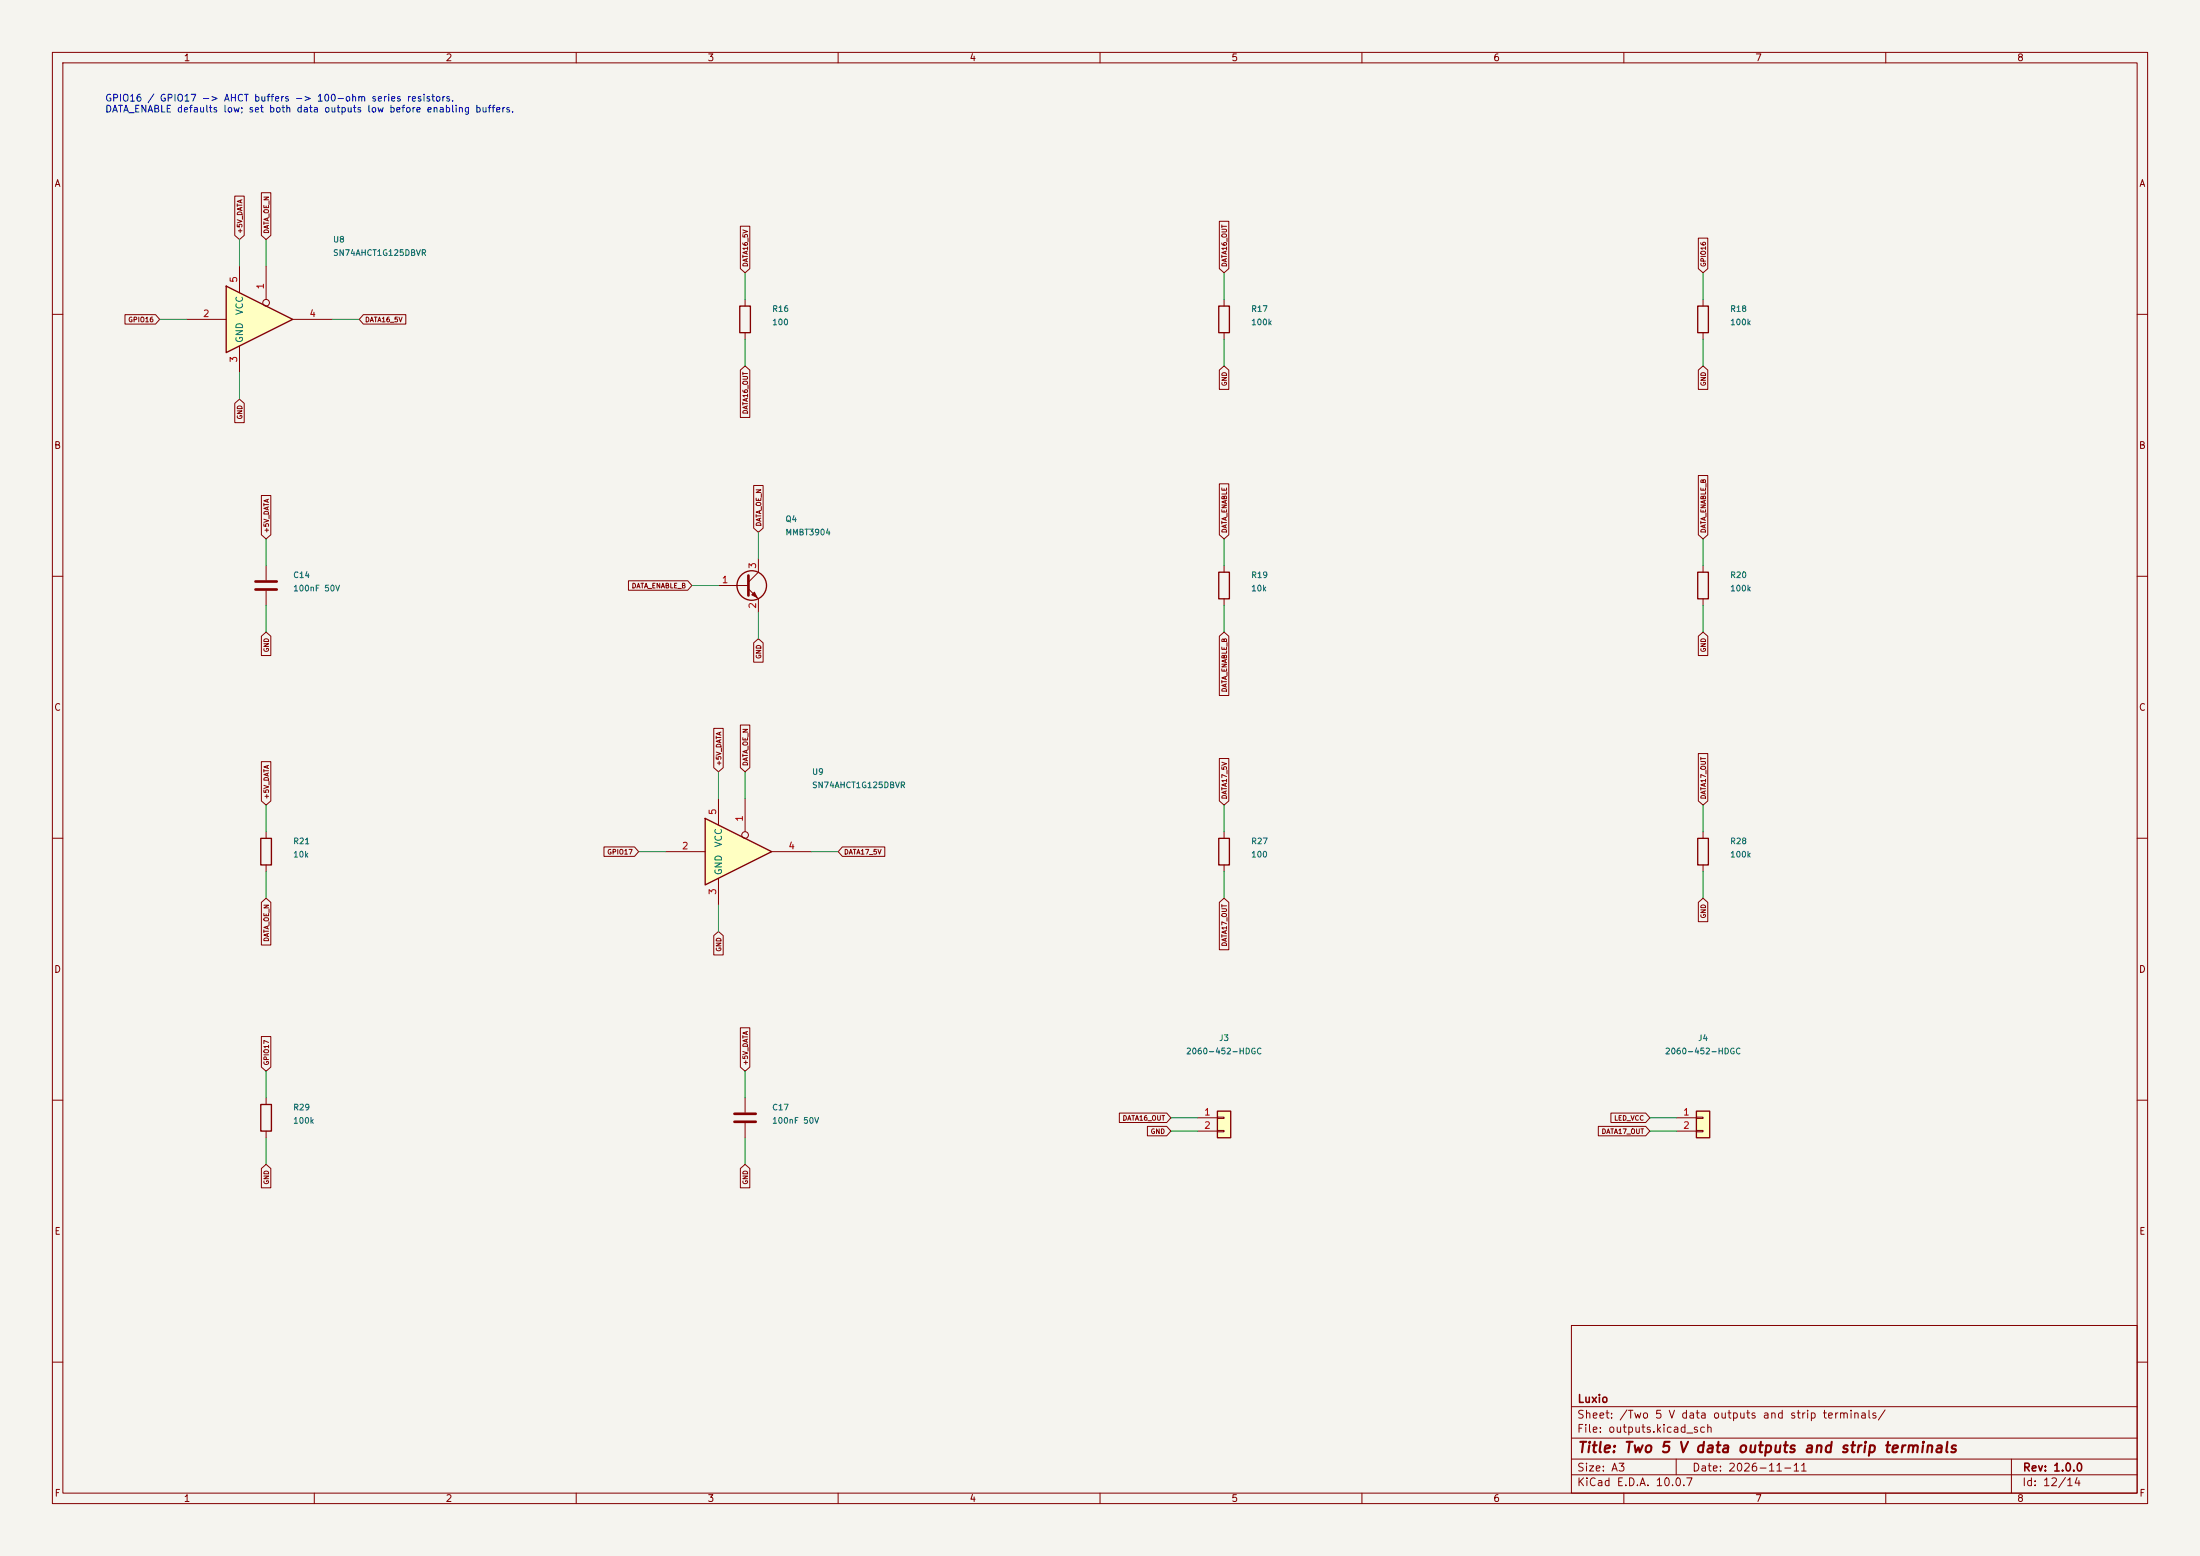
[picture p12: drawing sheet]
(kicad_sch (version 20250114) (generator "eeschema") (paper "A3")
(title_block (title "Two 5 V data outputs and strip terminals") (date "2026-11-11") (rev "1.0.0") (company "Luxio"))
(lib_symbols (symbol "74xGxx:74AHCT1G125" (property "Reference" "U" (at -2.54 3.81 0) (show_name no) (do_not_autoplace no) (effects (font (size 1.27 1.27)))) (property "Value" "74AHCT1G125" (at 0 -3.81 0) (show_name no) (do_not_autoplace no) (effects (font (size 1.27 1.27)))) (property "Footprint" "" (at 0 0 0) (show_name no) (do_not_autoplace no) (hide yes) (effects (font (size 1.27 1.27)))) (property "Datasheet" "http://www.ti.com/lit/sg/scyt129e/scyt129e.pdf" (at 0 0 0) (show_name no) (do_not_autoplace no) (hide yes) (effects (font (size 1.27 1.27)))) (property "Description" "Single Buffer Gate Tri-State, Low-Voltage CMOS" (at 0 0 0) (show_name no) (do_not_autoplace no) (hide yes) (effects (font (size 1.27 1.27)))) (property "ki_keywords" "Single Gate Buff Tri-State LVC CMOS" (at 0 0 0) (show_name no) (do_not_autoplace no) (hide yes) (effects (font (size 1.27 1.27)))) (property "ki_fp_filters" "SOT* SG-*" (at 0 0 0) (show_name no) (do_not_autoplace no) (hide yes) (effects (font (size 1.27 1.27)))) (embedded_fonts no) (symbol "74AHCT1G125_0_1" (polyline (pts (xy -7.62 6.35) (xy -7.62 -6.35) (xy 5.08 0) (xy -7.62 6.35)) (stroke (width 0.254) (type default)) (fill (type background)))) (symbol "74AHCT1G125_1_1" (pin input inverted (at 0 10.16 270) (length 7.62) (name "" (effects (font (size 1.27 1.27)))) (number "1" (effects (font (size 1.27 1.27))))) (pin input line (at -15.24 0 0) (length 7.62) (name "" (effects (font (size 1.27 1.27)))) (number "2" (effects (font (size 1.27 1.27))))) (pin power_in line (at -5.08 -10.16 90) (length 5.08) (name "GND" (effects (font (size 1.27 1.27)))) (number "3" (effects (font (size 1.27 1.27))))) (pin tri_state line (at 12.7 0 180) (length 7.62) (name "" (effects (font (size 1.27 1.27)))) (number "4" (effects (font (size 1.27 1.27))))) (pin power_in line (at -5.08 10.16 270) (length 5.08) (name "VCC" (effects (font (size 1.27 1.27)))) (number "5" (effects (font (size 1.27 1.27)))))))
(symbol "Connector_Generic:Conn_01x02" (pin_names (offset 1.016) (hide yes)) (exclude_from_sim no) (in_bom yes) (on_board yes) (in_pos_files yes) (duplicate_pin_numbers_are_jumpers no) (property "Reference" "J" (at 0 2.54 0) (show_name no) (do_not_autoplace no) (effects (font (size 1.27 1.27)))) (property "Value" "Conn_01x02" (at 0 -5.08 0) (show_name no) (do_not_autoplace no) (effects (font (size 1.27 1.27)))) (property "Footprint" "" (at 0 0 0) (show_name no) (do_not_autoplace no) (hide yes) (effects (font (size 1.27 1.27)))) (property "Datasheet" "" (at 0 0 0) (show_name no) (do_not_autoplace no) (hide yes) (effects (font (size 1.27 1.27)))) (property "Description" "Generic connector, single row, 01x02, script generated (kicad-library-utils/schlib/autogen/connector/)" (at 0 0 0) (show_name no) (do_not_autoplace no) (hide yes) (effects (font (size 1.27 1.27)))) (property "ki_keywords" "connector" (at 0 0 0) (show_name no) (do_not_autoplace no) (hide yes) (effects (font (size 1.27 1.27)))) (property "ki_fp_filters" "Connector*:*_1x??_*" (at 0 0 0) (show_name no) (do_not_autoplace no) (hide yes) (effects (font (size 1.27 1.27)))) (symbol "Conn_01x02_1_1" (rectangle (start -1.27 1.27) (end 1.27 -3.81) (stroke (width 0.254) (type default)) (fill (type background))) (rectangle (start -1.27 0.127) (end 0 -0.127) (stroke (width 0.1524) (type default)) (fill (type none))) (rectangle (start -1.27 -2.413) (end 0 -2.667) (stroke (width 0.1524) (type default)) (fill (type none))) (pin passive line (at -5.08 0 0) (length 3.81) (name "Pin_1" (effects (font (size 1.27 1.27)))) (number "1" (effects (font (size 1.27 1.27))))) (pin passive line (at -5.08 -2.54 0) (length 3.81) (name "Pin_2" (effects (font (size 1.27 1.27)))) (number "2" (effects (font (size 1.27 1.27)))))) (embedded_fonts no))
(symbol "Device:C" (pin_numbers (hide yes)) (pin_names (offset 0.254)) (exclude_from_sim no) (in_bom yes) (on_board yes) (in_pos_files yes) (duplicate_pin_numbers_are_jumpers no) (property "Reference" "C" (at 0.635 2.54 0) (show_name no) (do_not_autoplace no) (effects (font (size 1.27 1.27)) (justify left))) (property "Value" "C" (at 0.635 -2.54 0) (show_name no) (do_not_autoplace no) (effects (font (size 1.27 1.27)) (justify left))) (property "Footprint" "" (at 0.9652 -3.81 0) (show_name no) (do_not_autoplace no) (hide yes) (effects (font (size 1.27 1.27)))) (property "Datasheet" "" (at 0 0 0) (show_name no) (do_not_autoplace no) (hide yes) (effects (font (size 1.27 1.27)))) (property "Description" "Unpolarized capacitor" (at 0 0 0) (show_name no) (do_not_autoplace no) (hide yes) (effects (font (size 1.27 1.27)))) (property "ki_keywords" "cap capacitor" (at 0 0 0) (show_name no) (do_not_autoplace no) (hide yes) (effects (font (size 1.27 1.27)))) (property "ki_fp_filters" "C_*" (at 0 0 0) (show_name no) (do_not_autoplace no) (hide yes) (effects (font (size 1.27 1.27)))) (symbol "C_0_1" (polyline (pts (xy -2.032 0.762) (xy 2.032 0.762)) (stroke (width 0.508) (type default)) (fill (type none))) (polyline (pts (xy -2.032 -0.762) (xy 2.032 -0.762)) (stroke (width 0.508) (type default)) (fill (type none)))) (symbol "C_1_1" (pin passive line (at 0 3.81 270) (length 2.794) (name "" (effects (font (size 1.27 1.27)))) (number "1" (effects (font (size 1.27 1.27))))) (pin passive line (at 0 -3.81 90) (length 2.794) (name "" (effects (font (size 1.27 1.27)))) (number "2" (effects (font (size 1.27 1.27)))))) (embedded_fonts no))
(symbol "Device:R" (pin_numbers (hide yes)) (pin_names (offset 0)) (exclude_from_sim no) (in_bom yes) (on_board yes) (in_pos_files yes) (duplicate_pin_numbers_are_jumpers no) (property "Reference" "R" (at 2.032 0 90) (show_name no) (do_not_autoplace no) (effects (font (size 1.27 1.27)))) (property "Value" "R" (at 0 0 90) (show_name no) (do_not_autoplace no) (effects (font (size 1.27 1.27)))) (property "Footprint" "" (at -1.778 0 90) (show_name no) (do_not_autoplace no) (hide yes) (effects (font (size 1.27 1.27)))) (property "Datasheet" "" (at 0 0 0) (show_name no) (do_not_autoplace no) (hide yes) (effects (font (size 1.27 1.27)))) (property "Description" "Resistor" (at 0 0 0) (show_name no) (do_not_autoplace no) (hide yes) (effects (font (size 1.27 1.27)))) (property "ki_keywords" "R res resistor" (at 0 0 0) (show_name no) (do_not_autoplace no) (hide yes) (effects (font (size 1.27 1.27)))) (property "ki_fp_filters" "R_*" (at 0 0 0) (show_name no) (do_not_autoplace no) (hide yes) (effects (font (size 1.27 1.27)))) (symbol "R_0_1" (rectangle (start -1.016 -2.54) (end 1.016 2.54) (stroke (width 0.254) (type default)) (fill (type none)))) (symbol "R_1_1" (pin passive line (at 0 3.81 270) (length 1.27) (name "" (effects (font (size 1.27 1.27)))) (number "1" (effects (font (size 1.27 1.27))))) (pin passive line (at 0 -3.81 90) (length 1.27) (name "" (effects (font (size 1.27 1.27)))) (number "2" (effects (font (size 1.27 1.27)))))) (embedded_fonts no))
(symbol "Transistor_BJT:MMBT3904" (property "Reference" "Q" (at 5.08 1.905 0) (show_name no) (do_not_autoplace no) (effects (font (size 1.27 1.27)) (justify left))) (property "Value" "MMBT3904" (at 5.08 0 0) (show_name no) (do_not_autoplace no) (effects (font (size 1.27 1.27)) (justify left))) (property "Footprint" "Package_TO_SOT_SMD:SOT-23" (at 5.08 -1.905 0) (show_name no) (do_not_autoplace no) (hide yes) (effects (font (size 1.27 1.27) (italic yes)) (justify left))) (property "Datasheet" "https://www.onsemi.com/pdf/datasheet/pzt3904-d.pdf" (at 0 0 0) (show_name no) (do_not_autoplace no) (hide yes) (effects (font (size 1.27 1.27)) (justify left))) (property "Description" "0.2A Ic, 40V Vce, Small Signal NPN Transistor, SOT-23" (at 0 0 0) (show_name no) (do_not_autoplace no) (hide yes) (effects (font (size 1.27 1.27)))) (property "ki_keywords" "NPN Transistor" (at 0 0 0) (show_name no) (do_not_autoplace no) (hide yes) (effects (font (size 1.27 1.27)))) (property "ki_fp_filters" "SOT?23*" (at 0 0 0) (show_name no) (do_not_autoplace no) (hide yes) (effects (font (size 1.27 1.27)))) (embedded_fonts no) (symbol "MMBT3904_0_1" (polyline (pts (xy -2.54 0) (xy 0.635 0)) (stroke (width 0) (type default)) (fill (type none))) (polyline (pts (xy 0.635 1.905) (xy 0.635 -1.905)) (stroke (width 0.508) (type default)) (fill (type none))) (circle (center 1.27 0) (radius 2.8194) (stroke (width 0.254) (type default)) (fill (type none)))) (symbol "MMBT3904_1_1" (polyline (pts (xy 0.635 0.635) (xy 2.54 2.54)) (stroke (width 0) (type default)) (fill (type none))) (polyline (pts (xy 0.635 -0.635) (xy 2.54 -2.54)) (stroke (width 0) (type default)) (fill (type none))) (polyline (pts (xy 1.27 -1.778) (xy 1.778 -1.27) (xy 2.286 -2.286) (xy 1.27 -1.778)) (stroke (width 0) (type default)) (fill (type outline))) (pin input line (at -5.08 0 0) (length 2.54) (name "B" (effects (font (size 1.27 1.27)))) (number "1" (effects (font (size 1.27 1.27))))) (pin passive line (at 2.54 -5.08 90) (length 2.54) (name "E" (effects (font (size 1.27 1.27)))) (number "2" (effects (font (size 1.27 1.27))))) (pin passive line (at 2.54 5.08 270) (length 2.54) (name "C" (effects (font (size 1.27 1.27)))) (number "3" (effects (font (size 1.27 1.27)))))) (pin_names (offset 0) (hide yes)))
(symbol "power:PWR_FLAG" (power global) (pin_numbers (hide yes)) (pin_names (offset 0) (hide yes)) (exclude_from_sim no) (in_bom yes) (on_board yes) (in_pos_files yes) (duplicate_pin_numbers_are_jumpers no) (property "Reference" "#FLG" (at 0 1.905 0) (show_name no) (do_not_autoplace no) (hide yes) (effects (font (size 1.27 1.27)))) (property "Value" "PWR_FLAG" (at 0 3.81 0) (show_name no) (do_not_autoplace no) (effects (font (size 1.27 1.27)))) (property "Footprint" "" (at 0 0 0) (show_name no) (do_not_autoplace no) (hide yes) (effects (font (size 1.27 1.27)))) (property "Datasheet" "" (at 0 0 0) (show_name no) (do_not_autoplace no) (hide yes) (effects (font (size 1.27 1.27)))) (property "Description" "Special symbol for telling ERC where power comes from" (at 0 0 0) (show_name no) (do_not_autoplace no) (hide yes) (effects (font (size 1.27 1.27)))) (property "ki_keywords" "flag power" (at 0 0 0) (show_name no) (do_not_autoplace no) (hide yes) (effects (font (size 1.27 1.27)))) (symbol "PWR_FLAG_0_0" (pin power_out line (at 0 0 90) (length 0) (name "" (effects (font (size 1.27 1.27)))) (number "1" (effects (font (size 1.27 1.27)))))) (symbol "PWR_FLAG_0_1" (polyline (pts (xy 0 0) (xy 0 1.27) (xy -1.016 1.905) (xy 0 2.54) (xy 1.016 1.905) (xy 0 1.27)) (stroke (width 0) (type default)) (fill (type none)))) (embedded_fonts no)))
(symbol (lib_id "74xGxx:74AHCT1G125") (at 50.8 60.96 0) (unit 1) (in_bom yes) (on_board yes) (dnp no)
(property "Reference" "U8" (at 63.5 45.72 0) (effects (font (size 1.1 1.1)) (justify left)))
(property "Value" "SN74AHCT1G125DBVR" (at 63.5 48.26 0) (effects (font (size 1.1 1.1)) (justify left)))
(property "Footprint" "Package_TO_SOT_SMD:SOT-23-5" (at 63.5 50.8 0) (effects (font (size 1.1 1.1)) (justify left) (hide yes)))
(property "LCSC" "C7484" (at 63.5 53.339999999999996 0) (effects (font (size 1.1 1.1)) (justify left) (hide yes)))
(pin "1")
(pin "2")
(pin "3")
(pin "4")
(pin "5"))
(wire (pts (xy 50.8 50.8) (xy 50.8 45.72)) (stroke (width 0.1524) (type default)))
(global_label "DATA_OE_N" (shape input) (at 50.8 45.72 270.0) (effects (font (size 0.9 0.9)) (justify left)))
(wire (pts (xy 35.559999999999995 60.96) (xy 30.48 60.96)) (stroke (width 0.1524) (type default)))
(global_label "GPIO16" (shape input) (at 30.48 60.96 0.0) (effects (font (size 0.9 0.9)) (justify right)))
(wire (pts (xy 45.72 71.12) (xy 45.72 76.2)) (stroke (width 0.1524) (type default)))
(global_label "GND" (shape input) (at 45.72 76.2 90.0) (effects (font (size 0.9 0.9)) (justify right)))
(wire (pts (xy 63.5 60.96) (xy 68.58 60.96)) (stroke (width 0.1524) (type default)))
(global_label "DATA16_5V" (shape input) (at 68.58 60.96 180.0) (effects (font (size 0.9 0.9)) (justify left)))
(wire (pts (xy 45.72 50.8) (xy 45.72 45.72)) (stroke (width 0.1524) (type default)))
(global_label "+5V_DATA" (shape input) (at 45.72 45.72 270.0) (effects (font (size 0.9 0.9)) (justify left)))
(symbol (lib_id "Device:R") (at 142.24 60.96 0) (unit 1) (in_bom yes) (on_board yes) (dnp no)
(property "Reference" "R16" (at 147.32000000000002 58.96 0) (effects (font (size 1.1 1.1)) (justify left)))
(property "Value" "100" (at 147.32000000000002 61.5 0) (effects (font (size 1.1 1.1)) (justify left)))
(property "Footprint" "Resistor_SMD:R_0603_1608Metric" (at 147.32000000000002 64.04 0) (effects (font (size 1.1 1.1)) (justify left) (hide yes)))
(property "LCSC" "C22775" (at 147.32000000000002 66.58 0) (effects (font (size 1.1 1.1)) (justify left) (hide yes)))
(pin "1")
(pin "2"))
(wire (pts (xy 142.24 57.15) (xy 142.24 52.07)) (stroke (width 0.1524) (type default)))
(global_label "DATA16_5V" (shape input) (at 142.24 52.07 270.0) (effects (font (size 0.9 0.9)) (justify left)))
(wire (pts (xy 142.24 64.77) (xy 142.24 69.85)) (stroke (width 0.1524) (type default)))
(global_label "DATA16_OUT" (shape input) (at 142.24 69.85 90.0) (effects (font (size 0.9 0.9)) (justify right)))
(symbol (lib_id "Device:R") (at 233.68 60.96 0) (unit 1) (in_bom yes) (on_board yes) (dnp no)
(property "Reference" "R17" (at 238.76000000000002 58.96 0) (effects (font (size 1.1 1.1)) (justify left)))
(property "Value" "100k" (at 238.76000000000002 61.5 0) (effects (font (size 1.1 1.1)) (justify left)))
(property "Footprint" "Resistor_SMD:R_0603_1608Metric" (at 238.76000000000002 64.04 0) (effects (font (size 1.1 1.1)) (justify left) (hide yes)))
(property "LCSC" "C25803" (at 238.76000000000002 66.58 0) (effects (font (size 1.1 1.1)) (justify left) (hide yes)))
(pin "1")
(pin "2"))
(wire (pts (xy 233.68 57.15) (xy 233.68 52.07)) (stroke (width 0.1524) (type default)))
(global_label "DATA16_OUT" (shape input) (at 233.68 52.07 270.0) (effects (font (size 0.9 0.9)) (justify left)))
(wire (pts (xy 233.68 64.77) (xy 233.68 69.85)) (stroke (width 0.1524) (type default)))
(global_label "GND" (shape input) (at 233.68 69.85 90.0) (effects (font (size 0.9 0.9)) (justify right)))
(symbol (lib_id "Device:R") (at 325.12 60.96 0) (unit 1) (in_bom yes) (on_board yes) (dnp no)
(property "Reference" "R18" (at 330.2 58.96 0) (effects (font (size 1.1 1.1)) (justify left)))
(property "Value" "100k" (at 330.2 61.5 0) (effects (font (size 1.1 1.1)) (justify left)))
(property "Footprint" "Resistor_SMD:R_0603_1608Metric" (at 330.2 64.04 0) (effects (font (size 1.1 1.1)) (justify left) (hide yes)))
(property "LCSC" "C25803" (at 330.2 66.58 0) (effects (font (size 1.1 1.1)) (justify left) (hide yes)))
(pin "1")
(pin "2"))
(wire (pts (xy 325.12 57.15) (xy 325.12 52.07)) (stroke (width 0.1524) (type default)))
(global_label "GPIO16" (shape input) (at 325.12 52.07 270.0) (effects (font (size 0.9 0.9)) (justify left)))
(wire (pts (xy 325.12 64.77) (xy 325.12 69.85)) (stroke (width 0.1524) (type default)))
(global_label "GND" (shape input) (at 325.12 69.85 90.0) (effects (font (size 0.9 0.9)) (justify right)))
(symbol (lib_id "Device:C") (at 50.8 111.75999999999999 0) (unit 1) (in_bom yes) (on_board yes) (dnp no)
(property "Reference" "C14" (at 55.879999999999995 109.75999999999999 0) (effects (font (size 1.1 1.1)) (justify left)))
(property "Value" "100nF 50V" (at 55.879999999999995 112.3 0) (effects (font (size 1.1 1.1)) (justify left)))
(property "Footprint" "Capacitor_SMD:C_0603_1608Metric" (at 55.879999999999995 114.83999999999999 0) (effects (font (size 1.1 1.1)) (justify left) (hide yes)))
(property "LCSC" "C14663" (at 55.879999999999995 117.38 0) (effects (font (size 1.1 1.1)) (justify left) (hide yes)))
(pin "1")
(pin "2"))
(wire (pts (xy 50.8 107.94999999999999) (xy 50.8 102.87)) (stroke (width 0.1524) (type default)))
(global_label "+5V_DATA" (shape input) (at 50.8 102.87 270.0) (effects (font (size 0.9 0.9)) (justify left)))
(wire (pts (xy 50.8 115.57) (xy 50.8 120.65)) (stroke (width 0.1524) (type default)))
(global_label "GND" (shape input) (at 50.8 120.65 90.0) (effects (font (size 0.9 0.9)) (justify right)))
(symbol (lib_id "Transistor_BJT:MMBT3904") (at 142.24 111.75999999999999 0) (unit 1) (in_bom yes) (on_board yes) (dnp no)
(property "Reference" "Q4" (at 149.86 99.05999999999999 0) (effects (font (size 1.1 1.1)) (justify left)))
(property "Value" "MMBT3904" (at 149.86 101.6 0) (effects (font (size 1.1 1.1)) (justify left)))
(property "Footprint" "Package_TO_SOT_SMD:SOT-23" (at 149.86 104.13999999999999 0) (effects (font (size 1.1 1.1)) (justify left) (hide yes)))
(property "LCSC" "C20526" (at 149.86 106.67999999999999 0) (effects (font (size 1.1 1.1)) (justify left) (hide yes)))
(pin "1")
(pin "2")
(pin "3"))
(wire (pts (xy 137.16 111.75999999999999) (xy 132.08 111.76)) (stroke (width 0.1524) (type default)))
(global_label "DATA_ENABLE_B" (shape input) (at 132.08 111.76 0.0) (effects (font (size 0.9 0.9)) (justify right)))
(wire (pts (xy 144.78 116.83999999999999) (xy 144.78 121.92)) (stroke (width 0.1524) (type default)))
(global_label "GND" (shape input) (at 144.78 121.92 90.0) (effects (font (size 0.9 0.9)) (justify right)))
(wire (pts (xy 144.78 106.67999999999999) (xy 144.78 101.6)) (stroke (width 0.1524) (type default)))
(global_label "DATA_OE_N" (shape input) (at 144.78 101.6 270.0) (effects (font (size 0.9 0.9)) (justify left)))
(symbol (lib_id "Device:R") (at 233.68 111.75999999999999 0) (unit 1) (in_bom yes) (on_board yes) (dnp no)
(property "Reference" "R19" (at 238.76000000000002 109.75999999999999 0) (effects (font (size 1.1 1.1)) (justify left)))
(property "Value" "10k" (at 238.76000000000002 112.3 0) (effects (font (size 1.1 1.1)) (justify left)))
(property "Footprint" "Resistor_SMD:R_0603_1608Metric" (at 238.76000000000002 114.83999999999999 0) (effects (font (size 1.1 1.1)) (justify left) (hide yes)))
(property "LCSC" "C25804" (at 238.76000000000002 117.38 0) (effects (font (size 1.1 1.1)) (justify left) (hide yes)))
(pin "1")
(pin "2"))
(wire (pts (xy 233.68 107.94999999999999) (xy 233.68 102.87)) (stroke (width 0.1524) (type default)))
(global_label "DATA_ENABLE" (shape input) (at 233.68 102.87 270.0) (effects (font (size 0.9 0.9)) (justify left)))
(wire (pts (xy 233.68 115.57) (xy 233.68 120.65)) (stroke (width 0.1524) (type default)))
(global_label "DATA_ENABLE_B" (shape input) (at 233.68 120.65 90.0) (effects (font (size 0.9 0.9)) (justify right)))
(symbol (lib_id "Device:R") (at 325.12 111.75999999999999 0) (unit 1) (in_bom yes) (on_board yes) (dnp no)
(property "Reference" "R20" (at 330.2 109.75999999999999 0) (effects (font (size 1.1 1.1)) (justify left)))
(property "Value" "100k" (at 330.2 112.3 0) (effects (font (size 1.1 1.1)) (justify left)))
(property "Footprint" "Resistor_SMD:R_0603_1608Metric" (at 330.2 114.83999999999999 0) (effects (font (size 1.1 1.1)) (justify left) (hide yes)))
(property "LCSC" "C25803" (at 330.2 117.38 0) (effects (font (size 1.1 1.1)) (justify left) (hide yes)))
(pin "1")
(pin "2"))
(wire (pts (xy 325.12 107.94999999999999) (xy 325.12 102.87)) (stroke (width 0.1524) (type default)))
(global_label "DATA_ENABLE_B" (shape input) (at 325.12 102.87 270.0) (effects (font (size 0.9 0.9)) (justify left)))
(wire (pts (xy 325.12 115.57) (xy 325.12 120.65)) (stroke (width 0.1524) (type default)))
(global_label "GND" (shape input) (at 325.12 120.65 90.0) (effects (font (size 0.9 0.9)) (justify right)))
(symbol (lib_id "Device:R") (at 50.8 162.56 0) (unit 1) (in_bom yes) (on_board yes) (dnp no)
(property "Reference" "R21" (at 55.879999999999995 160.56 0) (effects (font (size 1.1 1.1)) (justify left)))
(property "Value" "10k" (at 55.879999999999995 163.1 0) (effects (font (size 1.1 1.1)) (justify left)))
(property "Footprint" "Resistor_SMD:R_0603_1608Metric" (at 55.879999999999995 165.64000000000001 0) (effects (font (size 1.1 1.1)) (justify left) (hide yes)))
(property "LCSC" "C25804" (at 55.879999999999995 168.18 0) (effects (font (size 1.1 1.1)) (justify left) (hide yes)))
(pin "1")
(pin "2"))
(wire (pts (xy 50.8 158.75) (xy 50.8 153.67)) (stroke (width 0.1524) (type default)))
(global_label "+5V_DATA" (shape input) (at 50.8 153.67 270.0) (effects (font (size 0.9 0.9)) (justify left)))
(wire (pts (xy 50.8 166.37) (xy 50.8 171.45)) (stroke (width 0.1524) (type default)))
(global_label "DATA_OE_N" (shape input) (at 50.8 171.45 90.0) (effects (font (size 0.9 0.9)) (justify right)))
(symbol (lib_id "74xGxx:74AHCT1G125") (at 142.24 162.56 0) (unit 1) (in_bom yes) (on_board yes) (dnp no)
(property "Reference" "U9" (at 154.94 147.32 0) (effects (font (size 1.1 1.1)) (justify left)))
(property "Value" "SN74AHCT1G125DBVR" (at 154.94 149.85999999999999 0) (effects (font (size 1.1 1.1)) (justify left)))
(property "Footprint" "Package_TO_SOT_SMD:SOT-23-5" (at 154.94 152.4 0) (effects (font (size 1.1 1.1)) (justify left) (hide yes)))
(property "LCSC" "C7484" (at 154.94 154.94 0) (effects (font (size 1.1 1.1)) (justify left) (hide yes)))
(pin "1")
(pin "2")
(pin "3")
(pin "4")
(pin "5"))
(wire (pts (xy 142.24 152.4) (xy 142.24 147.32)) (stroke (width 0.1524) (type default)))
(global_label "DATA_OE_N" (shape input) (at 142.24 147.32 270.0) (effects (font (size 0.9 0.9)) (justify left)))
(wire (pts (xy 127.00000000000001 162.56) (xy 121.92 162.56)) (stroke (width 0.1524) (type default)))
(global_label "GPIO17" (shape input) (at 121.92 162.56 0.0) (effects (font (size 0.9 0.9)) (justify right)))
(wire (pts (xy 137.16 172.72) (xy 137.16 177.8)) (stroke (width 0.1524) (type default)))
(global_label "GND" (shape input) (at 137.16 177.8 90.0) (effects (font (size 0.9 0.9)) (justify right)))
(wire (pts (xy 154.94 162.56) (xy 160.02 162.56)) (stroke (width 0.1524) (type default)))
(global_label "DATA17_5V" (shape input) (at 160.02 162.56 180.0) (effects (font (size 0.9 0.9)) (justify left)))
(wire (pts (xy 137.16 152.4) (xy 137.16 147.32)) (stroke (width 0.1524) (type default)))
(global_label "+5V_DATA" (shape input) (at 137.16 147.32 270.0) (effects (font (size 0.9 0.9)) (justify left)))
(symbol (lib_id "Device:R") (at 233.68 162.56 0) (unit 1) (in_bom yes) (on_board yes) (dnp no)
(property "Reference" "R27" (at 238.76000000000002 160.56 0) (effects (font (size 1.1 1.1)) (justify left)))
(property "Value" "100" (at 238.76000000000002 163.1 0) (effects (font (size 1.1 1.1)) (justify left)))
(property "Footprint" "Resistor_SMD:R_0603_1608Metric" (at 238.76000000000002 165.64000000000001 0) (effects (font (size 1.1 1.1)) (justify left) (hide yes)))
(property "LCSC" "C22775" (at 238.76000000000002 168.18 0) (effects (font (size 1.1 1.1)) (justify left) (hide yes)))
(pin "1")
(pin "2"))
(wire (pts (xy 233.68 158.75) (xy 233.68 153.67)) (stroke (width 0.1524) (type default)))
(global_label "DATA17_5V" (shape input) (at 233.68 153.67 270.0) (effects (font (size 0.9 0.9)) (justify left)))
(wire (pts (xy 233.68 166.37) (xy 233.68 171.45)) (stroke (width 0.1524) (type default)))
(global_label "DATA17_OUT" (shape input) (at 233.68 171.45 90.0) (effects (font (size 0.9 0.9)) (justify right)))
(symbol (lib_id "Device:R") (at 325.12 162.56 0) (unit 1) (in_bom yes) (on_board yes) (dnp no)
(property "Reference" "R28" (at 330.2 160.56 0) (effects (font (size 1.1 1.1)) (justify left)))
(property "Value" "100k" (at 330.2 163.1 0) (effects (font (size 1.1 1.1)) (justify left)))
(property "Footprint" "Resistor_SMD:R_0603_1608Metric" (at 330.2 165.64000000000001 0) (effects (font (size 1.1 1.1)) (justify left) (hide yes)))
(property "LCSC" "C25803" (at 330.2 168.18 0) (effects (font (size 1.1 1.1)) (justify left) (hide yes)))
(pin "1")
(pin "2"))
(wire (pts (xy 325.12 158.75) (xy 325.12 153.67)) (stroke (width 0.1524) (type default)))
(global_label "DATA17_OUT" (shape input) (at 325.12 153.67 270.0) (effects (font (size 0.9 0.9)) (justify left)))
(wire (pts (xy 325.12 166.37) (xy 325.12 171.45)) (stroke (width 0.1524) (type default)))
(global_label "GND" (shape input) (at 325.12 171.45 90.0) (effects (font (size 0.9 0.9)) (justify right)))
(symbol (lib_id "Device:R") (at 50.8 213.35999999999999 0) (unit 1) (in_bom yes) (on_board yes) (dnp no)
(property "Reference" "R29" (at 55.879999999999995 211.35999999999999 0) (effects (font (size 1.1 1.1)) (justify left)))
(property "Value" "100k" (at 55.879999999999995 213.89999999999998 0) (effects (font (size 1.1 1.1)) (justify left)))
(property "Footprint" "Resistor_SMD:R_0603_1608Metric" (at 55.879999999999995 216.44 0) (effects (font (size 1.1 1.1)) (justify left) (hide yes)))
(property "LCSC" "C25803" (at 55.879999999999995 218.98 0) (effects (font (size 1.1 1.1)) (justify left) (hide yes)))
(pin "1")
(pin "2"))
(wire (pts (xy 50.8 209.54999999999998) (xy 50.8 204.47)) (stroke (width 0.1524) (type default)))
(global_label "GPIO17" (shape input) (at 50.8 204.47 270.0) (effects (font (size 0.9 0.9)) (justify left)))
(wire (pts (xy 50.8 217.17) (xy 50.8 222.25)) (stroke (width 0.1524) (type default)))
(global_label "GND" (shape input) (at 50.8 222.25 90.0) (effects (font (size 0.9 0.9)) (justify right)))
(symbol (lib_id "Device:C") (at 142.24 213.35999999999999 0) (unit 1) (in_bom yes) (on_board yes) (dnp no)
(property "Reference" "C17" (at 147.32000000000002 211.35999999999999 0) (effects (font (size 1.1 1.1)) (justify left)))
(property "Value" "100nF 50V" (at 147.32000000000002 213.89999999999998 0) (effects (font (size 1.1 1.1)) (justify left)))
(property "Footprint" "Capacitor_SMD:C_0603_1608Metric" (at 147.32000000000002 216.44 0) (effects (font (size 1.1 1.1)) (justify left) (hide yes)))
(property "LCSC" "C14663" (at 147.32000000000002 218.98 0) (effects (font (size 1.1 1.1)) (justify left) (hide yes)))
(pin "1")
(pin "2"))
(wire (pts (xy 142.24 209.54999999999998) (xy 142.24 204.47)) (stroke (width 0.1524) (type default)))
(global_label "+5V_DATA" (shape input) (at 142.24 204.47 270.0) (effects (font (size 0.9 0.9)) (justify left)))
(wire (pts (xy 142.24 217.17) (xy 142.24 222.25)) (stroke (width 0.1524) (type default)))
(global_label "GND" (shape input) (at 142.24 222.25 90.0) (effects (font (size 0.9 0.9)) (justify right)))
(symbol (lib_id "Connector_Generic:Conn_01x02") (at 233.68 213.35999999999999 0) (unit 1) (in_bom yes) (on_board yes) (dnp no)
(property "Reference" "J3" (at 233.68 198.11999999999998 0) (effects (font (size 1.1 1.1))))
(property "Value" "2060-452-HDGC" (at 233.68 200.65999999999997 0) (effects (font (size 1.1 1.1))))
(property "Footprint" "LX0001:HDGC_2060_452" (at 233.68 203.2 0) (effects (font (size 1.1 1.1)) (hide yes)))
(property "LCSC" "C55251566" (at 233.68 205.73999999999998 0) (effects (font (size 1.1 1.1)) (hide yes)))
(pin "1")
(pin "2"))
(wire (pts (xy 228.6 213.35999999999999) (xy 223.52 213.36)) (stroke (width 0.1524) (type default)))
(global_label "DATA16_OUT" (shape input) (at 223.52 213.36 0.0) (effects (font (size 0.9 0.9)) (justify right)))
(wire (pts (xy 228.6 215.89999999999998) (xy 223.52 215.9)) (stroke (width 0.1524) (type default)))
(global_label "GND" (shape input) (at 223.52 215.9 0.0) (effects (font (size 0.9 0.9)) (justify right)))
(symbol (lib_id "Connector_Generic:Conn_01x02") (at 325.12 213.35999999999999 0) (unit 1) (in_bom yes) (on_board yes) (dnp no)
(property "Reference" "J4" (at 325.12 198.11999999999998 0) (effects (font (size 1.1 1.1))))
(property "Value" "2060-452-HDGC" (at 325.12 200.65999999999997 0) (effects (font (size 1.1 1.1))))
(property "Footprint" "LX0001:HDGC_2060_452" (at 325.12 203.2 0) (effects (font (size 1.1 1.1)) (hide yes)))
(property "LCSC" "C55251566" (at 325.12 205.73999999999998 0) (effects (font (size 1.1 1.1)) (hide yes)))
(pin "1")
(pin "2"))
(wire (pts (xy 320.04 213.35999999999999) (xy 314.96 213.36)) (stroke (width 0.1524) (type default)))
(global_label "LED_VCC" (shape input) (at 314.96 213.36 0.0) (effects (font (size 0.9 0.9)) (justify right)))
(wire (pts (xy 320.04 215.89999999999998) (xy 314.96 215.9)) (stroke (width 0.1524) (type default)))
(global_label "DATA17_OUT" (shape input) (at 314.96 215.9 0.0) (effects (font (size 0.9 0.9)) (justify right)))
(text "GPIO16 / GPIO17 -> AHCT buffers -> 100-ohm series resistors.\nDATA_ENABLE defaults low; set both data outputs low before enabling buffers." (at 20 20 0) (effects (font (size 1.3 1.3)) (justify left)))
(embedded_fonts no))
